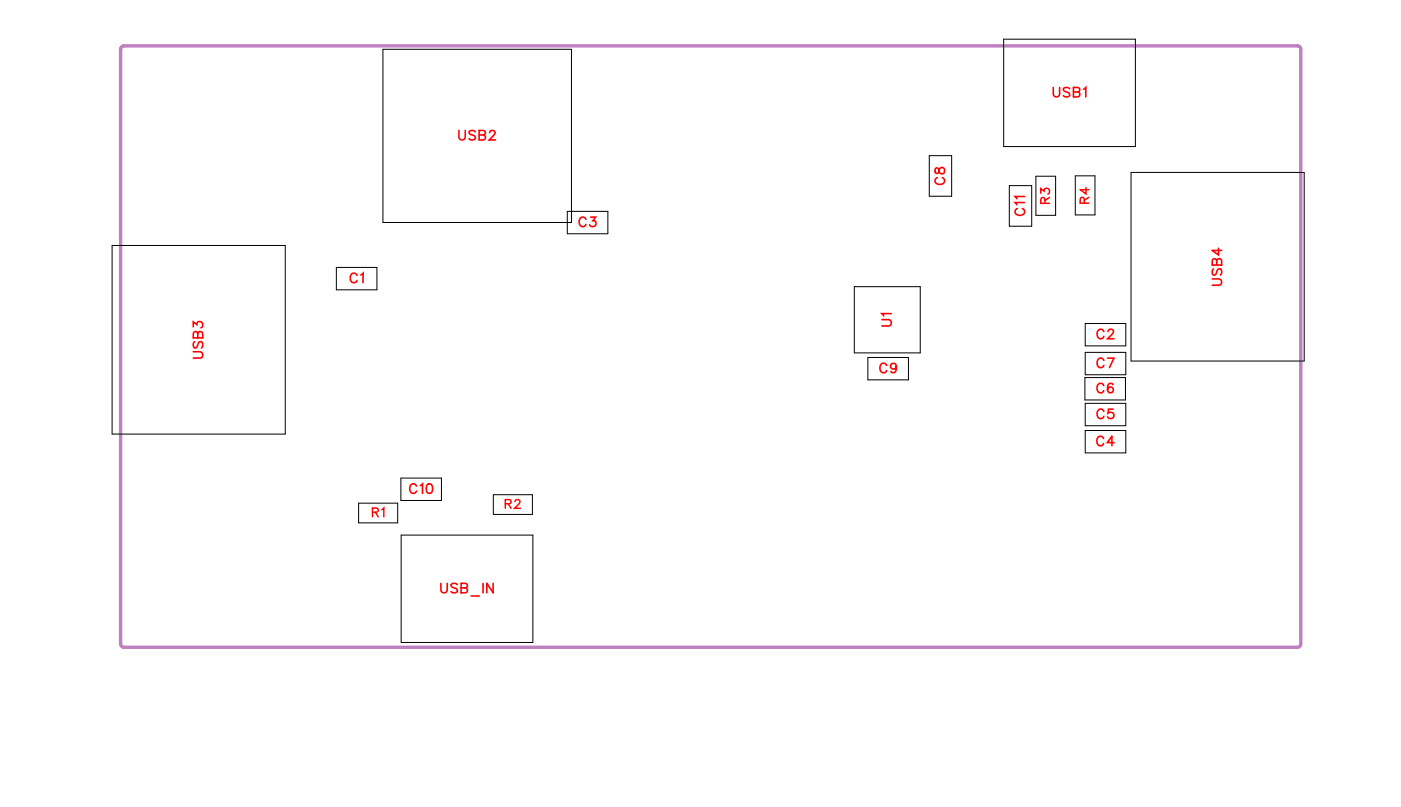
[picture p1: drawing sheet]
<svg xmlns="http://www.w3.org/2000/svg" width="105mm" height="60mm" viewBox="0 0 105 60" stroke-linecap="round" stroke-linejoin="round" font-family="sans-serif">
<path d="M9.1 3.5l.2-.1h87.7l.2 .1 .1 .2v44.4l-.1 .2-.2 .1h-87.7l-.2-.1-.1-.2v-44.4z" fill="none" stroke="#bf80bf" stroke-width=".25"/>
<g fill="none" stroke="#000" stroke-width=".07">
<path d="M8.4 18.4h12.9v14.1h-12.9zM25.2 20h3v1.7h-3zM28.6 3.7h14.1v12.9h-14.1zM42.4 15.8h3.1v1.7h-3.1zM69.5 11.6h1.7v3.1h-1.7zM75.1 2.9h9.8v8.1h-9.8zM75.5 13.9h1.7v3h-1.7zM77.5 13.2h1.4v2.9h-1.4zM80.4 13.1h1.5v3h-1.5zM84.6 12.9h12.9v14.1h-12.9zM26.8 37.6h2.9v1.5h-2.9zM30 35.7h3v1.7h-3z"/>
<path d="M36.9 37h2.9v1.5h-2.9zM63.9 21.4h4.9v5h-4.9zM64.9 26.7h3v1.7h-3zM81.1 28.2h3.1v1.7h-3.1zM81.2 24.2h3v1.7h-3zM81.2 26.3h3v1.7h-3zM81.2 30.2h3v1.6h-3zM81.2 32.2h3v1.7h-3zM30 40h9.9v8h-9.9z"/>
</g>
<g fill="none" stroke="#f00" stroke-width=".12">
<path d="M34.3 9.8v.5l.2 .2 .3-.1v-.6M35.5 9.9l-.1-.1-.3 .1v.1l.4 .3v.1l-.1 .1-.3-.1M35.8 10.1l.5 .1v.1l-.2 .2h-.3v-.7h.5v.2l-.2 .1M36.6 9.9l.2-.1h.1l.1 .1-.1 .2-.3 .4h.5M43.8 16.4a.26 .26 0 0 0-.3-.2 .26 .26 0 0 0-.2 .3v.2a.26 .26 0 0 0 .2 .2 .26 .26 0 0 0 .3-.1M44.2 16.2h.3l-.2 .3a.24 .24 0 0 1 .2 .4 .24 .24 0 0 1-.4-.1M70 12.6v.3l.1 .1 .3-.5a.24 .24 0 0 1 .2 .3 .24 .24 0 0 1-.2 .2l-.1-.1-.1-.3zM70.1 13.3a.26 .26 0 0 0-.2 .3 .26 .26 0 0 0 .3 .2h.2a.26 .26 0 0 0 .2-.2 .26 .26 0 0 0-.1-.3M76.1 15.6a.26 .26 0 0 0-.2 .3 .26 .26 0 0 0 .3 .2h.2a.26 .26 0 0 0 .2-.2 .26 .26 0 0 0-.1-.3M76.6 15.1h-.7l.2 .2M76.6 14.7h-.7l.2 .2M78.8 6.5v.5l.2 .2 .2-.1v-.6"/>
<path d="M80 6.6l-.2-.1-.3 .1 .1 .2 .4 .2v.1l-.2 .1-.3-.1M80.3 6.9h.4l.1 .2-.2 .1h-.3v-.7l.4 .1v.2l-.1 .1M81 6.7l.2-.2v.7M91 19.5l-.1-.1h-.2v.4h.7v-.3l-.2-.2-.2 .1v.4M91.1 18.6v.5l-.4-.4h.7M14.5 26.3h.5l.2 .2-.1 .2-.6 .1M14.5 24.4v-.3l.2 .2a.24 .24 0 0 1 .4-.2 .24 .24 0 0 1-.1 .4M14.6 25.5l-.1 .2 .1 .3 .1-.1 .3-.4h.1l.1 .2-.1 .3M14.8 25l-.1-.2h-.2v.5h.7v-.3l-.2-.2-.2 .1v.4M26.7 20.6a.26 .26 0 0 0-.3-.2 .26 .26 0 0 0-.2 .3v.2a.26 .26 0 0 0 .2 .2 .26 .26 0 0 0 .3-.1M27 20.6l.2-.2v.7M31.1 36.3a.26 .26 0 0 0-.2-.1 .26 .26 0 0 0-.3 .2v.2a.26 .26 0 0 0 .3 .3 .26 .26 0 0 0 .2-.2"/>
<path d="M31.4 36.3l.2-.1v.7M32 36.2h.1a.37 .37 0 0 1 .3 .3 .37 .37 0 0 1-.3 .4 .45 .45 0 0 1-.1-.7zM66 23.9h.5l.2 .2-.1 .2-.6 .1M66.3 27.3a.26 .26 0 0 0-.3-.1 .26 .26 0 0 0-.2 .2v.2a.26 .26 0 0 0 .2 .3 .26 .26 0 0 0 .3-.2M66.7 23.4h-.7l.1 .2M67 27.4a.22 .22 0 0 1-.3 .2 .22 .22 0 0 1-.1-.4 .22 .22 0 0 1 .4 .1v.1a.34 .34 0 0 1-.2 .5l-.2-.1M82.5 32.8a.26 .26 0 0 0-.3-.2 .26 .26 0 0 0-.2 .3v.2a.26 .26 0 0 0 .2 .2 .26 .26 0 0 0 .3-.1M82.5 28.8a.26 .26 0 0 0-.2-.1 .26 .26 0 0 0-.3 .2v.2a.26 .26 0 0 0 .3 .3 .26 .26 0 0 0 .2-.2M82.6 24.8a.26 .26 0 0 0-.3-.2 .26 .26 0 0 0-.2 .3v.2a.26 .26 0 0 0 .2 .2 .26 .26 0 0 0 .3-.1M82.6 30.8a.26 .26 0 0 0-.3-.2 .26 .26 0 0 0-.2 .3v.1a.26 .26 0 0 0 .2 .3 .26 .26 0 0 0 .3-.2M82.6 26.9a.26 .26 0 0 0-.3-.1 .26 .26 0 0 0-.2 .2v.2a.26 .26 0 0 0 .2 .3 .26 .26 0 0 0 .3-.2M82.8 26.8h.5l-.3 .7"/>
<path d="M82.9 24.8l.1-.2h.1l.2 .1-.1 .3-.4 .3h.5M83.2 28.8v-.1a.35 .35 0 0 0-.4 .2 .35 .35 0 0 0 .2 .5 .22 .22 0 0 0 .3-.2 .22 .22 0 0 0-.2-.3 .22 .22 0 0 0-.3 .2M83.2 30.6h-.3v.3a.25 .25 0 0 1 .3 0 .25 .25 0 0 1 0 .4 .25 .25 0 0 1-.4-.1M83.3 33.1h-.5l.4-.5v.7M90.7 20.9h.5l.2 .2-.1 .2h-.6M90.8 20.1l-.1 .2 .1 .3 .1-.1 .3-.4h.1l.1 .2-.1 .3M33 43.6v.5l.2 .2 .2-.1v-.6M34.2 43.7l-.2-.1-.3 .1 .1 .2 .4 .2v.1l-.2 .1-.3-.1M34.5 43.9l.4 .1 .1 .2-.2 .1h-.3v-.7l.4 .1v.2h-.1M35.2 44.6h.6M36.1 43.6v.7M36.9 43.6v.7l-.5-.7v.7"/>
</g>
<path d="M77.8 14.4v-.3l.3 .2a.22 .22 0 0 1 .3-.2 .22 .22 0 0 1 0 .4M78.1 15.2v-.4h-.2l-.1 .4h.7M78.5 14.8l-.4 .2M81.1 15.2v-.4h-.3v.4h.6M81.2 14v.5l-.4-.3h.6M81.4 14.8l-.3 .2M27.9 38.3h.3l.1-.3h-.4v.6M28.1 38.3l.2 .3M28.6 38.1l.1-.1v.6M37.8 37.7l.4-.1v-.2l-.4-.1v.7M38 37.7l.2 .3M38.5 37.5l.1-.2 .3 .2-.4 .5h.4" fill="none" stroke="#f00" stroke-width=".11"/>
<g font-size="1.2" fill="#fff">
<text x="34.3" y="10.8">USB2</text>
<text x="78.7" y="7.5">USB1</text>
<text x="43.3" y="17.2">C3</text>
<text x="70.9" y="13.8" transform="rotate(-90 70.9 13.8)">C8</text>
<text x="76.9" y="16.2" transform="rotate(-90 76.9 16.2)">C11</text>
<text x="26.1" y="21.4">C1</text>
<text x="91.7" y="21.4" transform="rotate(-90 91.7 21.4)">USB4</text>
<text x="15.5" y="26.8" transform="rotate(-90 15.5 26.8)">USB3</text>
<text x="65.8" y="28.2">C9</text>
<text x="67" y="24.4" transform="rotate(-90 67 24.4)">U1</text>
<text x="82" y="29.7">C6</text>
<text x="82" y="25.6">C2</text>
<text x="82" y="27.8">C7</text>
<text x="82" y="33.6">C4</text>
<text x="82" y="31.6">C5</text>
<text x="30.6" y="37.2">C10</text>
<text x="32.9" y="44.6">USB_IN</text>
</g>
<g font-size="1.1" fill="#fff">
<text x="78.8" y="15.3" transform="rotate(-90 78.8 15.3)">R3</text>
<text x="81.7" y="15.2" transform="rotate(-90 81.7 15.2)">R4</text>
<text x="27.8" y="38.9">R1</text>
<text x="37.7" y="38.3">R2</text>
</g>
</svg>
